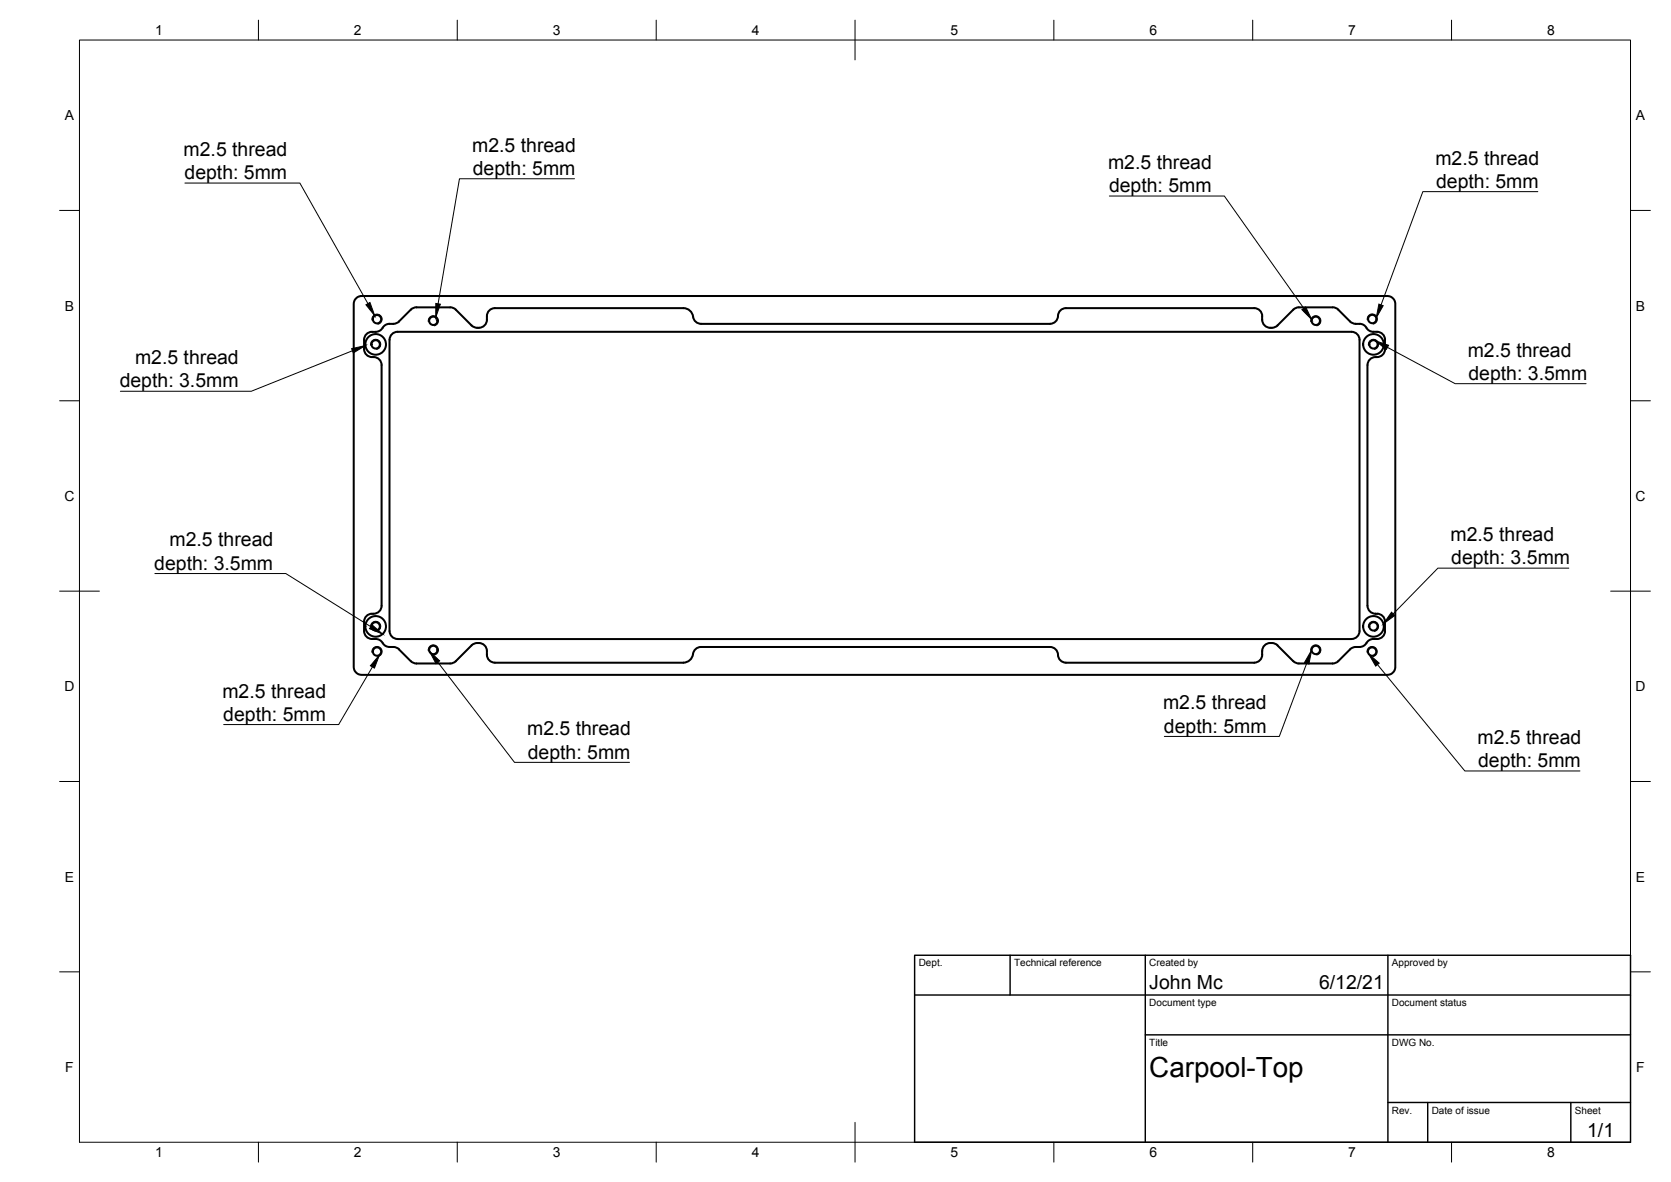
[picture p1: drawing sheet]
<svg xmlns="http://www.w3.org/2000/svg" width="420mm" height="297mm" viewBox="0 0 420 297" stroke-linecap="round" stroke-linejoin="round" font-family="sans-serif">
<!-- layer: Visible -->
<g fill="none" stroke="#000" stroke-width=".51">
<path d="M89.4 75.1l.5-.4 .9-.3h258.1l.7 .1 1 .9 .2 .9v91.4l-.1 .7-.8 .9-1 .3h-258.1l-.6-.2-1-.8-.3-.9v-91.4zM104.7 77.2h8.5M104.7 77.2l-.7 .2-.7 .4-3.3 3.2-1.1 .4M113.2 77.2l1.1 .4 4.3 4.2 .6 .4 .8 .2M326.6 77.2h8.5M326.6 77.2l-1.1 .4-4.3 4.2-.6 .4-.8 .2M335.1 77.2l1.1 .4 3.3 3.2 .6 .4 .8 .2M93.5 83.4h1M93.5 83.4a2 2 0 0 0-2 2v2.3a2.05 2.05 0 0 0 2.4 2M93.9 89.7a2 2 0 0 1 2 2v60.5a2 2 0 0 1-2 2M96.2 82.4l-.9 .8-.8 .2M97.9 81.4h1"/>
<path d="M97.9 81.4l-1.1 .4-.6 .6M98.5 84l.9-.5 .5-.1h239.9a2 2 0 0 1 2 2v73.2a2.04 2.04 0 0 1-2 2h-239.8a2 2 0 0 1-2-2v-73.2v-.5zM120 82.4h.4M122.4 80.4a2 2 0 0 1-2 2M122.4 80.4a2.25 2.25 0 0 1 2-3h47.4a2.62 2.62 0 0 1 2.6 2.7 2 2 0 0 0 1.9 1.3M176.3 81.4h87.7M317.4 80.4a2.22 2.22 0 0 0-2-3h-47.4a2.17 2.17 0 0 0-2.1 2.5 2 2 0 0 1-1.9 1.5M317.4 80.4a2 2 0 0 0 2 2M319.4 82.4h.4M340.9 81.4h.9M341.9 81.4l.8 .1 .9 .9M343.6 82.4l.5 .6a2.85 2.85 0 0 0 2.1 .4 2 2 0 0 1 2.1 2l-.1 2.3a2.02 2.02 0 0 1-2.4 2 2 2 0 0 0-1.9 2l-.1 60.5a2.04 2.04 0 0 0 2.1 2"/>
<path d="M93.5 154.2h.4M93.5 154.2a2 2 0 0 0-2 2v2.4a2.21 2.21 0 0 0 3 2l1.2 .4 .5 .6M345.8 154.2h.4M346.3 154.2a2 2 0 0 1 2 2l-.1 2.4a2.18 2.18 0 0 1-2.9 2M96.2 161.6l.6 .6a3.5 3.5 0 0 0 2.5 .4l.7 .3 3.3 3.3 1 .5h8.9M122.4 163.6a2.27 2.27 0 0 0 2 2.9h47.4a2.62 2.62 0 0 0 2.6-2.6 2 2 0 0 1 1.8-1.3h87.8a2.17 2.17 0 0 1 2.1 2.5 2 2 0 0 0 1.9 1.4h47.4a2.21 2.21 0 0 0 2-2.9M122.4 163.6a2.27 2.27 0 0 0-1.5-1.9 2.27 2.27 0 0 0-2.3 .5l-4 4-.6 .4-.8 .1M317.4 163.6a2.25 2.25 0 0 1 1.4-1.9 2.25 2.25 0 0 1 2.4 .5l4 4 .6 .4 .8 .1h8.5M343.6 161.6l-.6 .6a3.5 3.5 0 0 1-2.5 .4l-1 .6-3.3 3.2-1.1 .3M345.3 160.6l-1.2 .4-.5 .6"/>
<circle cx="94.5" cy="86.5" r="1.05"/>
<circle cx="94.5" cy="86.5" r="2.59"/>
<circle cx="94.8" cy="80.2" r="1.05"/>
<circle cx="109" cy="80.6" r="1.05"/>
<circle cx="330.8" cy="80.6" r="1.05"/>
<circle cx="345" cy="80.2" r="1.05"/>
<circle cx="345.3" cy="86.5" r="1.05"/>
<circle cx="345.3" cy="86.5" r="2.59"/>
<circle cx="94.5" cy="157.4" r="1.05"/>
<circle cx="94.5" cy="157.4" r="2.59"/>
<circle cx="345.3" cy="157.4" r="1.05"/>
<circle cx="345.3" cy="157.4" r="2.59"/>
<circle cx="94.8" cy="163.7" r="1.05"/>
<circle cx="109" cy="163.3" r="1.05"/>
<circle cx="330.8" cy="163.3" r="1.05"/>
<circle cx="345" cy="163.7" r="1.05"/>
</g>
<!-- layer: Visible Narrow -->
<path d="M93.2 86.8a1.28 1.28 0 0 1 1-1.5 1.28 1.28 0 0 1 1.5 1 1.28 1.28 0 0 1-1 1.5M93.5 80.4a1.28 1.28 0 0 1 1.1-1.4 1.28 1.28 0 0 1 1.5 1 1.28 1.28 0 0 1-1.1 1.5M107.7 80.8a1.28 1.28 0 0 1 1-1.4 1.28 1.28 0 0 1 1.5 1 1.28 1.28 0 0 1-1 1.5M329.6 80.8a1.28 1.28 0 0 1 1-1.4 1.28 1.28 0 0 1 1.5 1 1.28 1.28 0 0 1-1 1.5M343.8 80.4a1.28 1.28 0 0 1 1-1.5 1.28 1.28 0 0 1 1.5 1.1 1.28 1.28 0 0 1-1 1.4M344.1 86.8a1.28 1.28 0 0 1 1-1.5 1.28 1.28 0 0 1 1.5 1 1.28 1.28 0 0 1-1 1.5M93.2 157.6a1.28 1.28 0 0 1 1-1.4 1.28 1.28 0 0 1 1.5 1 1.28 1.28 0 0 1-1 1.5M344.1 157.6a1.28 1.28 0 0 1 1-1.4 1.28 1.28 0 0 1 1.5 1 1.28 1.28 0 0 1-1 1.5M93.5 164a1.28 1.28 0 0 1 1.1-1.5 1.28 1.28 0 0 1 1.5 1 1.28 1.28 0 0 1-1.1 1.5M107.7 163.6a1.28 1.28 0 0 1 1-1.5 1.28 1.28 0 0 1 1.5 1 1.28 1.28 0 0 1-1 1.5M329.6 163.6a1.28 1.28 0 0 1 1-1.5 1.28 1.28 0 0 1 1.5 1 1.28 1.28 0 0 1-1 1.5M343.7 164a1.28 1.28 0 0 1 1.1-1.5 1.28 1.28 0 0 1 1.5 1 1.28 1.28 0 0 1-1.1 1.5" fill="none" stroke="#000" stroke-width=".25"/>
<!-- layer: Border -->
<g fill="none" stroke="#000" stroke-width=".25">
<path d="M20 10.1h390v276.9h-390zM65 5.1v5M115 5.1v5M165 5.1v5M215 5.1v10M265 5.1v5M315 5.1v5M365 5.1v5M15 52.9h5M410 52.9h5M15 100.7h5M410 100.7h5"/>
<path d="M15 148.6h10M405 148.6h10M15 196.4h5M410 196.4h5M15 244.2h5M410 244.2h5M65 287v5M115 287v5M165 287v5M215 282.1v9.9M265 287v5M315 287v5"/>
<path d="M365 287v5"/>
</g>
<!-- layer: TitleBlock -->
<path d="M230 240.1h180v46.9h-180zM230 250h180M254 240.1v9.9M288 240.1v46.9M349 240.1v46.9M288 260.1h122M349 277.1h61M359 277.1v9.9M395 277.1v9.9" fill="none" stroke="#000" stroke-width=".36"/>
<!-- layer: Annotations -->
<path d="M92 76.6l1-.6 1.2 3.4zM109.6 76.2l1.1 .2-1.1 3.4zM327.3 77.8l1-.7 1.5 3.2zM346.7 76.4l1.1 .4-1.8 3.1zM88.4 87.6l3.5-.7-3.1 1.8zM345.8 85.6l3.3 1.2-.5 1zM93.5 157l2.7 2.3-3.3-1.3zM349.9 153.8l.8 .9-2.8 2.1zM95.4 164.6l-1.3 3.3-1-.6zM108 163.6l2.6 2.5-1 .7zM329.8 163.4l-.7 3.5-1.1-.4zM344.1 164.3l2.7 2.4-.9 .7z" fill="#000" stroke="#000" stroke-width=".25"/>
<path d="M46.5 46h28.9l17.1 30.3M144.5 44.9h-29l-5.3 31.5M278.9 49.3h28.9l20 28.2M386.7 48.2h-28.9l-10.5 28.4M88.6 88.1l-25.4 10.2h-32.9M348.9 87.3l17 9.1h32.9M38.9 144.1h33l21.3 13.4M394.5 142.8h-33l-11.2 11.5M93.6 167.6l-8.4 14.5h-29M110.1 166.4l19.3 25.2h28.9M328.6 166.7l-6.9 18.4h-28.9M346.4 167l21.9 26.7h29" fill="none" stroke="#000" stroke-width=".25"/>
<text font-size="7" x="289" y="270.6">Carpool-Top</text>
<g font-size="4.9">
<text x="46.2" y="39.2">m2.5 thread</text>
<text x="118.7" y="38.1">m2.5 thread</text>
<text x="360.9" y="41.4">m2.5 thread</text>
<text x="46.4" y="45">depth: 5mm</text>
<text x="118.9" y="43.9">depth: 5mm</text>
<text x="278.6" y="42.4">m2.5 thread</text>
<text x="361.1" y="47.2">depth: 5mm</text>
<text x="278.8" y="48.3">depth: 5mm</text>
<text x="369.1" y="89.6">m2.5 thread</text>
<text x="34" y="91.5">m2.5 thread</text>
<text x="369.2" y="95.4">depth: 3.5mm</text>
<text x="30.1" y="97.4">depth: 3.5mm</text>
<text x="42.6" y="137.3">m2.5 thread</text>
<text x="364.7" y="136">m2.5 thread</text>
<text x="38.8" y="143.2">depth: 3.5mm</text>
<text x="364.9" y="141.8">depth: 3.5mm</text>
<text x="55.9" y="175.3">m2.5 thread</text>
<text x="292.4" y="178.3">m2.5 thread</text>
<text x="56.2" y="181.1">depth: 5mm</text>
<text x="132.5" y="184.8">m2.5 thread</text>
<text x="292.7" y="184.1">depth: 5mm</text>
<text x="132.7" y="190.6">depth: 5mm</text>
<text x="371.5" y="187">m2.5 thread</text>
<text x="371.7" y="192.8">depth: 5mm</text>
<text x="289" y="248.5">John Mc</text>
<text x="331.7" y="248.5">6/12/21</text>
<text x="399.1" y="285.7">1/1</text>
</g>
<g font-size="3.5">
<text x="39" y="8.8">1</text>
<text x="89" y="8.8">2</text>
<text x="139" y="8.8">3</text>
<text x="189" y="8.8">4</text>
<text x="239" y="8.8">5</text>
<text x="289" y="8.8">6</text>
<text x="339" y="8.8">7</text>
<text x="389" y="8.8">8</text>
<text x="16.3" y="30.2">A</text>
<text x="411.3" y="30.2">A</text>
<text x="16.3" y="78">B</text>
<text x="411.3" y="78">B</text>
<text x="16.2" y="125.9">C</text>
<text x="411.2" y="125.9">C</text>
<text x="16.2" y="173.7">D</text>
<text x="411.2" y="173.7">D</text>
<text x="16.3" y="221.6">E</text>
<text x="411.3" y="221.6">E</text>
<text x="16.4" y="269.4">F</text>
<text x="411.4" y="269.4">F</text>
<text x="39" y="290.8">1</text>
<text x="89" y="290.8">2</text>
<text x="139" y="290.8">3</text>
<text x="189" y="290.8">4</text>
<text x="239" y="290.8">5</text>
<text x="289" y="290.8">6</text>
<text x="339" y="290.8">7</text>
<text x="389" y="290.8">8</text>
</g>
<g font-size="2.5">
<text x="231" y="242.9">Dept.</text>
<text x="255" y="242.9">Technical reference</text>
<text x="289" y="242.9">Created by</text>
<text x="350" y="242.9">Approved by</text>
<text x="289" y="252.8">Document type</text>
<text x="350" y="252.8">Document status</text>
<text x="289" y="262.9">Title</text>
<text x="350" y="262.9">DWG No.</text>
<text x="350" y="279.9">Rev.</text>
<text x="360" y="279.9">Date of issue</text>
<text x="396" y="279.9">Sheet</text>
</g>
</svg>
